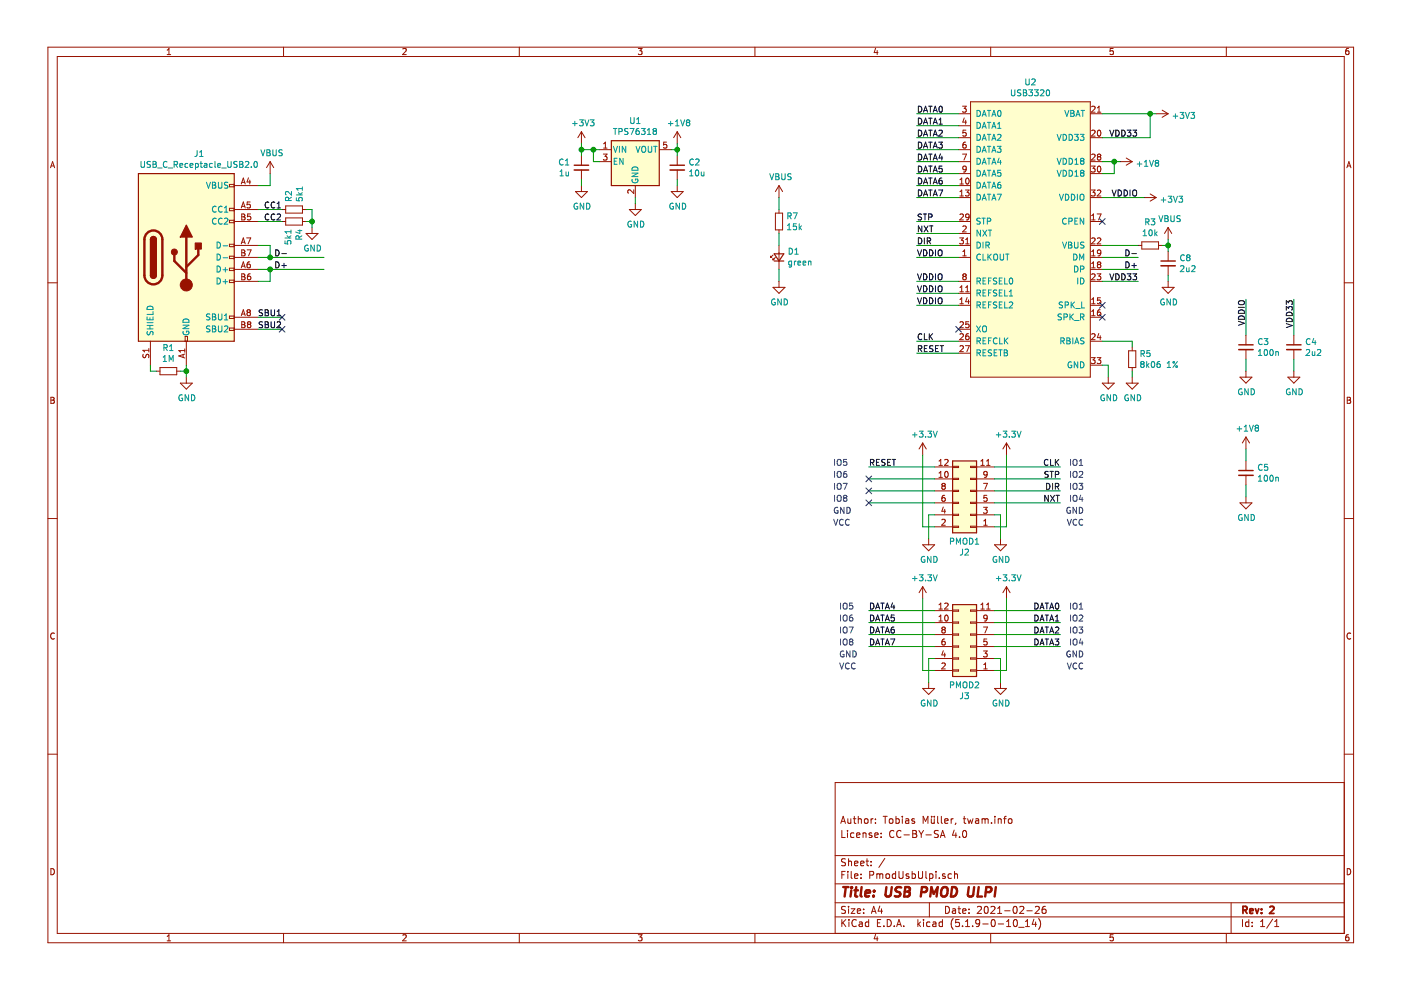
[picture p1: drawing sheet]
EESchema Schematic File Version 4
EELAYER 30 0
EELAYER END
$Descr A4 11693 8268
encoding utf-8
Sheet 1 1
Title "USB PMOD ULPI"
Date "2021-02-26"
Rev "2"
Comp ""
Comment1 "License: CC-BY-SA 4.0"
Comment2 "Author: Tobias Müller, twam.info"
Comment3 ""
Comment4 ""
$EndDescr
$Comp
L power:GND #PWR0101
U 1 1
P 1550 3150
F 0 "#PWR0101" H 1550 2900 50  0001 C CNN
F 1 "GND" H 1555 2977 50  0000 C CNN
F 2 "" H 1550 3150 50  0001 C CNN
F 3 "" H 1550 3150 50  0001 C CNN
	1    1550 3150
	1    0    0    -1  
$EndComp
$Comp
L Connector:USB_C_Receptacle_USB2.0 J1
U 1 1
P 1550 2150
F 0 "J1" H 1657 3017 50  0000 C CNN
F 1 "USB_C_Receptacle_USB2.0" H 1657 2926 50  0000 C CNN
F 2 "Connector_USB:USB_C_Receptacle_XKB_U262-16XN-4BVC11" H 1700 2150 50  0001 C CNN
F 3 "https://www.usb.org/sites/default/files/documents/usb_type-c.zip" H 1700 2150 50  0001 C CNN
F 4 "C165948" H 1550 2150 50  0001 C CNN "LCSC"
	1    1550 2150
	1    0    0    -1  
$EndComp
Wire Wire Line
	1550 3150 1550 3100
Wire Wire Line
	2150 2050 2250 2050
Wire Wire Line
	2250 2050 2250 2150
Wire Wire Line
	2250 2150 2150 2150
Wire Wire Line
	2150 2250 2250 2250
Wire Wire Line
	2250 2250 2250 2350
Wire Wire Line
	2250 2350 2150 2350
Text Notes 9050 3900 2    50   ~ 0
IO1
Text Notes 9050 4000 2    50   ~ 0
IO2
Text Notes 9050 4100 2    50   ~ 0
IO3
Text Notes 9050 4200 2    50   ~ 0
IO4
Text Notes 9050 4300 2    50   ~ 0
GND
Text Notes 9050 4400 2    50   ~ 0
VCC
Wire Wire Line
	8300 5500 8350 5500
Wire Wire Line
	8350 5500 8350 5700
$Comp
L power:GND #PWR0102
U 1 1
P 8350 5700
F 0 "#PWR0102" H 8350 5450 50  0001 C CNN
F 1 "GND" H 8355 5527 50  0000 C CNN
F 2 "" H 8350 5700 50  0001 C CNN
F 3 "" H 8350 5700 50  0001 C CNN
	1    8350 5700
	1    0    0    -1  
$EndComp
Wire Wire Line
	2150 1550 2250 1550
Wire Wire Line
	2250 1550 2250 1450
$Comp
L Device:R_Small R1
U 1 1
P 1400 3100
F 0 "R1" V 1204 3100 50  0000 C CNN
F 1 "1M" V 1295 3100 50  0000 C CNN
F 2 "Resistor_SMD:R_0603_1608Metric" H 1400 3100 50  0001 C CNN
F 3 "~" H 1400 3100 50  0001 C CNN
F 4 "C22935" V 1400 3100 50  0001 C CNN "LCSC"
	1    1400 3100
	0    1    1    0   
$EndComp
Wire Wire Line
	1250 3050 1250 3100
Wire Wire Line
	1250 3100 1300 3100
Wire Wire Line
	1500 3100 1550 3100
Connection ~ 1550 3100
Wire Wire Line
	1550 3100 1550 3050
Text Label 2350 1750 2    50   ~ 0
CC1
Text Label 2350 1850 2    50   ~ 0
CC2
Text Label 2350 2650 2    50   ~ 0
SBU1
Text Label 2350 2750 2    50   ~ 0
SBU2
Wire Wire Line
	2350 2750 2150 2750
Wire Wire Line
	2150 2650 2350 2650
Wire Wire Line
	2150 1850 2350 1850
Wire Wire Line
	2150 1750 2350 1750
$Comp
L Device:R_Small R4
U 1 1
P 2450 1850
F 0 "R4" H 2509 1896 50  0000 L CNN
F 1 "5k1" H 2509 1805 50  0000 L CNN
F 2 "Resistor_SMD:R_0603_1608Metric" H 2450 1850 50  0001 C CNN
F 3 "~" H 2450 1850 50  0001 C CNN
F 4 "C23186" H 2450 1850 50  0001 C CNN "LCSC"
	1    2450 1850
	0    1    1    0   
$EndComp
$Comp
L Device:R_Small R2
U 1 1
P 2450 1750
F 0 "R2" H 2509 1796 50  0000 L CNN
F 1 "5k1" H 2509 1705 50  0000 L CNN
F 2 "Resistor_SMD:R_0603_1608Metric" H 2450 1750 50  0001 C CNN
F 3 "~" H 2450 1750 50  0001 C CNN
F 4 "C23186" H 2450 1750 50  0001 C CNN "LCSC"
	1    2450 1750
	0    -1   -1   0   
$EndComp
Text Label 2400 2250 2    50   ~ 0
D+
Text Label 2400 2150 2    50   ~ 0
D-
$Comp
L power:GND #PWR0104
U 1 1
P 2600 1900
F 0 "#PWR0104" H 2600 1650 50  0001 C CNN
F 1 "GND" H 2605 1727 50  0000 C CNN
F 2 "" H 2600 1900 50  0001 C CNN
F 3 "" H 2600 1900 50  0001 C CNN
	1    2600 1900
	1    0    0    -1  
$EndComp
Wire Wire Line
	2550 1850 2600 1850
Wire Wire Line
	2600 1850 2600 1750
Wire Wire Line
	2600 1750 2550 1750
Wire Wire Line
	2600 1900 2600 1850
Connection ~ 2600 1850
Wire Wire Line
	2250 2150 2700 2150
Connection ~ 2250 2150
Wire Wire Line
	2250 2250 2700 2250
Connection ~ 2250 2250
NoConn ~ 2350 2650
NoConn ~ 2350 2750
Wire Wire Line
	8300 5600 8400 5600
Wire Wire Line
	8400 5600 8400 5000
Wire Wire Line
	8300 5100 8850 5100
Wire Wire Line
	8300 5200 8850 5200
Wire Wire Line
	8300 5300 8850 5300
Wire Wire Line
	8300 5400 8850 5400
$Comp
L Device:LED_Small D1
U 1 1
P 6500 2150
F 0 "D1" V 6546 2080 50  0000 R CNN
F 1 "green" V 6455 2080 50  0000 R CNN
F 2 "LED_SMD:LED_0603_1608Metric" V 6500 2150 50  0001 C CNN
F 3 "~" V 6500 2150 50  0001 C CNN
F 4 "C72043" V 6500 2150 50  0001 C CNN "LCSC"
	1    6500 2150
	0    -1   -1   0   
$EndComp
$Comp
L Device:R_Small R7
U 1 1
P 6500 1850
F 0 "R7" H 6559 1896 50  0000 L CNN
F 1 "15k" H 6559 1805 50  0000 L CNN
F 2 "Resistor_SMD:R_0603_1608Metric" H 6500 1850 50  0001 C CNN
F 3 "~" H 6500 1850 50  0001 C CNN
F 4 "C22809" H 6500 1850 50  0001 C CNN "LCSC"
	1    6500 1850
	1    0    0    -1  
$EndComp
$Comp
L power:GND #PWR0108
U 1 1
P 6500 2350
F 0 "#PWR0108" H 6500 2100 50  0001 C CNN
F 1 "GND" H 6505 2177 50  0000 C CNN
F 2 "" H 6500 2350 50  0001 C CNN
F 3 "" H 6500 2350 50  0001 C CNN
	1    6500 2350
	1    0    0    -1  
$EndComp
Wire Wire Line
	6500 2250 6500 2350
Wire Wire Line
	6500 2050 6500 1950
$Comp
L power:VBUS #PWR0109
U 1 1
P 6500 1650
F 0 "#PWR0109" H 6500 1500 50  0001 C CNN
F 1 "VBUS" H 6515 1823 50  0000 C CNN
F 2 "" H 6500 1650 50  0001 C CNN
F 3 "" H 6500 1650 50  0001 C CNN
	1    6500 1650
	1    0    0    -1  
$EndComp
Wire Wire Line
	6500 1650 6500 1750
$Comp
L power:VBUS #PWR0114
U 1 1
P 2250 1450
F 0 "#PWR0114" H 2250 1300 50  0001 C CNN
F 1 "VBUS" H 2265 1623 50  0000 C CNN
F 2 "" H 2250 1450 50  0001 C CNN
F 3 "" H 2250 1450 50  0001 C CNN
	1    2250 1450
	1    0    0    -1  
$EndComp
$Comp
L Connector_Generic:Conn_02x06_Odd_Even J3
U 1 1
P 8100 5400
F 0 "J3" H 8150 5817 50  0000 C CNN
F 1 "PMOD2" H 8150 5726 50  0000 C CNN
F 2 "Connector_PinHeader_2.54mm:PinHeader_2x06_P2.54mm_Horizontal" H 8100 5400 50  0001 C CNN
F 3 "~" H 8100 5400 50  0001 C CNN
	1    8100 5400
	-1   0    0    1   
$EndComp
Wire Wire Line
	8300 4300 8350 4300
Wire Wire Line
	8350 4300 8350 4500
$Comp
L power:GND #PWR0103
U 1 1
P 8350 4500
F 0 "#PWR0103" H 8350 4250 50  0001 C CNN
F 1 "GND" H 8355 4327 50  0000 C CNN
F 2 "" H 8350 4500 50  0001 C CNN
F 3 "" H 8350 4500 50  0001 C CNN
	1    8350 4500
	1    0    0    -1  
$EndComp
Wire Wire Line
	8300 4400 8400 4400
Wire Wire Line
	8400 4400 8400 3800
Wire Wire Line
	8300 3900 8850 3900
Wire Wire Line
	8300 4000 8850 4000
Wire Wire Line
	8300 4100 8850 4100
Wire Wire Line
	8300 4200 8850 4200
Wire Wire Line
	7800 5500 7750 5500
Wire Wire Line
	7750 5500 7750 5700
$Comp
L power:GND #PWR0111
U 1 1
P 7750 5700
F 0 "#PWR0111" H 7750 5450 50  0001 C CNN
F 1 "GND" H 7755 5527 50  0000 C CNN
F 2 "" H 7750 5700 50  0001 C CNN
F 3 "" H 7750 5700 50  0001 C CNN
	1    7750 5700
	1    0    0    -1  
$EndComp
Wire Wire Line
	7800 5600 7700 5600
Wire Wire Line
	7700 5600 7700 5000
Wire Wire Line
	7250 5100 7800 5100
Wire Wire Line
	7250 5200 7800 5200
Wire Wire Line
	7250 5300 7800 5300
Wire Wire Line
	7250 5400 7800 5400
Wire Wire Line
	7800 4300 7750 4300
$Comp
L power:GND #PWR0116
U 1 1
P 7750 4500
F 0 "#PWR0116" H 7750 4250 50  0001 C CNN
F 1 "GND" H 7755 4327 50  0000 C CNN
F 2 "" H 7750 4500 50  0001 C CNN
F 3 "" H 7750 4500 50  0001 C CNN
	1    7750 4500
	1    0    0    -1  
$EndComp
$Comp
L Device:R_Small R3
U 1 1
P 9600 2050
F 0 "R3" V 9404 2050 50  0000 C CNN
F 1 "10k" V 9495 2050 50  0000 C CNN
F 2 "Resistor_SMD:R_0603_1608Metric" H 9600 2050 50  0001 C CNN
F 3 "~" H 9600 2050 50  0001 C CNN
F 4 "C25804" V 9600 2050 50  0001 C CNN "LCSC"
	1    9600 2050
	0    1    1    0   
$EndComp
$Comp
L Device:C_Small C8
U 1 1
P 9750 2200
F 0 "C8" H 9842 2246 50  0000 L CNN
F 1 "2u2" H 9842 2155 50  0000 L CNN
F 2 "Capacitor_SMD:C_0603_1608Metric" H 9750 2200 50  0001 C CNN
F 3 "~" H 9750 2200 50  0001 C CNN
F 4 "C23630" H 9750 2200 50  0001 C CNN "LCSC"
	1    9750 2200
	1    0    0    -1  
$EndComp
$Comp
L power:VBUS #PWR0131
U 1 1
P 9750 2000
F 0 "#PWR0131" H 9750 1850 50  0001 C CNN
F 1 "VBUS" H 9765 2173 50  0000 C CNN
F 2 "" H 9750 2000 50  0001 C CNN
F 3 "" H 9750 2000 50  0001 C CNN
	1    9750 2000
	1    0    0    -1  
$EndComp
Text Notes 6950 3900 0    50   ~ 0
IO5
Text Notes 6950 4000 0    50   ~ 0
IO6
Text Notes 6950 4100 0    50   ~ 0
IO7
Text Notes 6950 4200 0    50   ~ 0
IO8
Text Notes 6950 4300 0    50   ~ 0
GND
Text Notes 6950 4400 0    50   ~ 0
VCC
Text Notes 7000 5100 0    50   ~ 0
IO5
Text Notes 7000 5200 0    50   ~ 0
IO6
Text Notes 7000 5300 0    50   ~ 0
IO7
Text Notes 7000 5400 0    50   ~ 0
IO8
Text Notes 7000 5500 0    50   ~ 0
GND
Text Notes 7000 5600 0    50   ~ 0
VCC
Text Notes 9050 5100 2    50   ~ 0
IO1
Text Notes 9050 5200 2    50   ~ 0
IO2
Text Notes 9050 5300 2    50   ~ 0
IO3
Text Notes 9050 5400 2    50   ~ 0
IO4
Text Notes 9050 5500 2    50   ~ 0
GND
Text Notes 9050 5600 2    50   ~ 0
VCC
Text Label 8850 5100 2    50   ~ 0
DATA0
Text Label 8850 5200 2    50   ~ 0
DATA1
Text Label 8850 5300 2    50   ~ 0
DATA2
Text Label 8850 5400 2    50   ~ 0
DATA3
Text Label 7250 5100 0    50   ~ 0
DATA4
Text Label 7250 5200 0    50   ~ 0
DATA5
Text Label 7250 5300 0    50   ~ 0
DATA6
Text Label 7250 5400 0    50   ~ 0
DATA7
Text Label 8850 4200 2    50   ~ 0
NXT
Text Label 8850 4100 2    50   ~ 0
DIR
Text Label 8850 4000 2    50   ~ 0
STP
Text Label 7250 3900 0    50   ~ 0
RESET
Text Label 8850 3900 2    50   ~ 0
CLK
NoConn ~ 7250 4200
NoConn ~ 7250 4100
Wire Wire Line
	7800 4400 7700 4400
Wire Wire Line
	7750 4300 7750 4500
Wire Wire Line
	7250 4000 7800 4000
Wire Wire Line
	7250 4100 7800 4100
Wire Wire Line
	7250 4200 7800 4200
Wire Wire Line
	7250 3900 7800 3900
Wire Wire Line
	7700 4400 7700 3800
$Comp
L Connector_Generic:Conn_02x06_Odd_Even J2
U 1 1
P 8100 4200
F 0 "J2" H 8150 4617 50  0000 C CNN
F 1 "PMOD1" H 8150 4526 50  0000 C CNN
F 2 "Connector_PinHeader_2.54mm:PinHeader_2x06_P2.54mm_Horizontal" H 8100 4200 50  0001 C CNN
F 3 "~" H 8100 4200 50  0001 C CNN
	1    8100 4200
	-1   0    0    1   
$EndComp
$Comp
L power:+3.3V #PWR0106
U 1 1
P 7700 3800
F 0 "#PWR0106" H 7700 3650 50  0001 C CNN
F 1 "+3.3V" H 7715 3973 50  0000 C CNN
F 2 "" H 7700 3800 50  0001 C CNN
F 3 "" H 7700 3800 50  0001 C CNN
	1    7700 3800
	1    0    0    -1  
$EndComp
$Comp
L power:+3.3V #PWR0110
U 1 1
P 8400 3800
F 0 "#PWR0110" H 8400 3650 50  0001 C CNN
F 1 "+3.3V" H 8415 3973 50  0000 C CNN
F 2 "" H 8400 3800 50  0001 C CNN
F 3 "" H 8400 3800 50  0001 C CNN
	1    8400 3800
	1    0    0    -1  
$EndComp
$Comp
L power:+3.3V #PWR0112
U 1 1
P 8400 5000
F 0 "#PWR0112" H 8400 4850 50  0001 C CNN
F 1 "+3.3V" H 8415 5173 50  0000 C CNN
F 2 "" H 8400 5000 50  0001 C CNN
F 3 "" H 8400 5000 50  0001 C CNN
	1    8400 5000
	1    0    0    -1  
$EndComp
$Comp
L power:+3.3V #PWR0117
U 1 1
P 7700 5000
F 0 "#PWR0117" H 7700 4850 50  0001 C CNN
F 1 "+3.3V" H 7715 5173 50  0000 C CNN
F 2 "" H 7700 5000 50  0001 C CNN
F 3 "" H 7700 5000 50  0001 C CNN
	1    7700 5000
	1    0    0    -1  
$EndComp
$Comp
L power:GND #PWR0132
U 1 1
P 9750 2350
F 0 "#PWR0132" H 9750 2100 50  0001 C CNN
F 1 "GND" H 9755 2177 50  0000 C CNN
F 2 "" H 9750 2350 50  0001 C CNN
F 3 "" H 9750 2350 50  0001 C CNN
	1    9750 2350
	1    0    0    -1  
$EndComp
$Comp
L twam-Misc:USB3320 U2
U 1 1
P 8600 2050
F 0 "U2" H 8600 3415 50  0000 C CNN
F 1 "USB3320" H 8600 3324 50  0000 C CNN
F 2 "Package_DFN_QFN:QFN-32-1EP_5x5mm_P0.5mm_EP3.3x3.3mm" H 11200 2650 50  0001 C CNN
F 3 "" H 11200 2650 50  0001 C CNN
F 4 "C132156" H 8600 2050 50  0001 C CNN "LCSC"
	1    8600 2050
	1    0    0    -1  
$EndComp
Text Label 7650 950  0    50   ~ 0
DATA0
Text Label 7650 1050 0    50   ~ 0
DATA1
Text Label 7650 1150 0    50   ~ 0
DATA2
Text Label 7650 1250 0    50   ~ 0
DATA3
Text Label 7650 1350 0    50   ~ 0
DATA4
Text Label 7650 1450 0    50   ~ 0
DATA5
Text Label 7650 1550 0    50   ~ 0
DATA6
Text Label 7650 1650 0    50   ~ 0
DATA7
Text Label 7650 1850 0    50   ~ 0
STP
Text Label 7650 1950 0    50   ~ 0
NXT
Text Label 7650 2050 0    50   ~ 0
DIR
Wire Wire Line
	7650 2050 8000 2050
Wire Wire Line
	8000 1950 7650 1950
Wire Wire Line
	7650 1850 8000 1850
Wire Wire Line
	8000 1650 7650 1650
Wire Wire Line
	7650 1550 8000 1550
Wire Wire Line
	8000 1450 7650 1450
Wire Wire Line
	7650 1350 8000 1350
Wire Wire Line
	8000 1250 7650 1250
Wire Wire Line
	7650 1150 8000 1150
Wire Wire Line
	8000 1050 7650 1050
Wire Wire Line
	7650 950  8000 950 
Wire Wire Line
	9200 3050 9250 3050
Wire Wire Line
	9250 3050 9250 3150
$Comp
L power:GND #PWR0105
U 1 1
P 9250 3150
F 0 "#PWR0105" H 9250 2900 50  0001 C CNN
F 1 "GND" H 9255 2977 50  0000 C CNN
F 2 "" H 9250 3150 50  0001 C CNN
F 3 "" H 9250 3150 50  0001 C CNN
	1    9250 3150
	1    0    0    -1  
$EndComp
$Comp
L Device:R_Small R5
U 1 1
P 9450 3000
F 0 "R5" H 9509 3046 50  0000 L CNN
F 1 "8k06 1%" H 9509 2955 50  0000 L CNN
F 2 "Resistor_SMD:R_0603_1608Metric" H 9450 3000 50  0001 C CNN
F 3 "~" H 9450 3000 50  0001 C CNN
F 4 "C23112" H 9450 3000 50  0001 C CNN "LCSC"
	1    9450 3000
	1    0    0    -1  
$EndComp
$Comp
L power:GND #PWR0107
U 1 1
P 9450 3150
F 0 "#PWR0107" H 9450 2900 50  0001 C CNN
F 1 "GND" H 9455 2977 50  0000 C CNN
F 2 "" H 9450 3150 50  0001 C CNN
F 3 "" H 9450 3150 50  0001 C CNN
	1    9450 3150
	1    0    0    -1  
$EndComp
Wire Wire Line
	9450 3150 9450 3100
Wire Wire Line
	9200 2850 9450 2850
Wire Wire Line
	9450 2850 9450 2900
NoConn ~ 8000 2750
NoConn ~ 9200 2650
NoConn ~ 9200 2550
Text Label 9500 2150 2    50   ~ 0
D-
Wire Wire Line
	9200 2150 9500 2150
Text Label 9500 2250 2    50   ~ 0
D+
Wire Wire Line
	9500 2050 9200 2050
Text Label 7650 2150 0    50   ~ 0
VDDIO
Wire Wire Line
	7650 2150 8000 2150
Text Label 9500 1650 2    50   ~ 0
VDDIO
Wire Wire Line
	8000 2850 7650 2850
Text Label 7650 2950 0    50   ~ 0
RESET
Wire Wire Line
	7650 2950 8000 2950
Text Label 7650 2350 0    50   ~ 0
VDDIO
Wire Wire Line
	7650 2350 8000 2350
Text Label 7650 2450 0    50   ~ 0
VDDIO
Text Label 7650 2550 0    50   ~ 0
VDDIO
Wire Wire Line
	7650 2550 8000 2550
Wire Wire Line
	8000 2450 7650 2450
$Comp
L power:+1V8 #PWR0115
U 1 1
P 9350 1350
F 0 "#PWR0115" H 9350 1200 50  0001 C CNN
F 1 "+1V8" V 9365 1478 50  0000 L CNN
F 2 "" H 9350 1350 50  0001 C CNN
F 3 "" H 9350 1350 50  0001 C CNN
	1    9350 1350
	0    1    1    0   
$EndComp
Text Label 9500 1150 2    50   ~ 0
VDD33
Text Label 9500 2350 2    50   ~ 0
VDD33
Wire Wire Line
	9500 2350 9200 2350
$Comp
L Device:C_Small C5
U 1 1
P 10400 3950
F 0 "C5" H 10492 3996 50  0000 L CNN
F 1 "100n" H 10492 3905 50  0000 L CNN
F 2 "Capacitor_SMD:C_0603_1608Metric" H 10400 3950 50  0001 C CNN
F 3 "~" H 10400 3950 50  0001 C CNN
F 4 "C14663" H 10400 3950 50  0001 C CNN "LCSC"
	1    10400 3950
	1    0    0    -1  
$EndComp
Wire Wire Line
	9200 1350 9300 1350
Wire Wire Line
	9300 1350 9300 1450
Wire Wire Line
	9300 1450 9200 1450
Wire Wire Line
	9200 1150 9600 1150
$Comp
L Device:C_Small C4
U 1 1
P 10800 2900
F 0 "C4" H 10892 2946 50  0000 L CNN
F 1 "2u2" H 10892 2855 50  0000 L CNN
F 2 "Capacitor_SMD:C_0603_1608Metric" H 10800 2900 50  0001 C CNN
F 3 "~" H 10800 2900 50  0001 C CNN
F 4 "C23630" H 10800 2900 50  0001 C CNN "LCSC"
	1    10800 2900
	1    0    0    -1  
$EndComp
$Comp
L Device:C_Small C3
U 1 1
P 10400 2900
F 0 "C3" H 10492 2946 50  0000 L CNN
F 1 "100n" H 10492 2855 50  0000 L CNN
F 2 "Capacitor_SMD:C_0603_1608Metric" H 10400 2900 50  0001 C CNN
F 3 "~" H 10400 2900 50  0001 C CNN
F 4 "C14663" H 10400 2900 50  0001 C CNN "LCSC"
	1    10400 2900
	1    0    0    -1  
$EndComp
Wire Wire Line
	9200 950  9600 950 
Wire Wire Line
	9600 950  9600 1150
Wire Wire Line
	9200 2250 9500 2250
Wire Wire Line
	9700 2050 9750 2050
Wire Wire Line
	9750 2050 9750 2100
Wire Wire Line
	9750 2350 9750 2300
Wire Wire Line
	9750 2050 9750 2000
Connection ~ 9750 2050
Text Label 10400 2500 3    50   ~ 0
VDDIO
Wire Wire Line
	10400 2500 10400 2800
$Comp
L power:GND #PWR0118
U 1 1
P 10400 3100
F 0 "#PWR0118" H 10400 2850 50  0001 C CNN
F 1 "GND" H 10405 2927 50  0000 C CNN
F 2 "" H 10400 3100 50  0001 C CNN
F 3 "" H 10400 3100 50  0001 C CNN
	1    10400 3100
	1    0    0    -1  
$EndComp
Wire Wire Line
	10400 3100 10400 3000
Text Label 10800 2500 3    50   ~ 0
VDD33
$Comp
L power:GND #PWR0119
U 1 1
P 10800 3100
F 0 "#PWR0119" H 10800 2850 50  0001 C CNN
F 1 "GND" H 10805 2927 50  0000 C CNN
F 2 "" H 10800 3100 50  0001 C CNN
F 3 "" H 10800 3100 50  0001 C CNN
	1    10800 3100
	1    0    0    -1  
$EndComp
Wire Wire Line
	10800 3100 10800 3000
Wire Wire Line
	10800 2500 10800 2800
Text Label 7650 2850 0    50   ~ 0
CLK
NoConn ~ 7250 4000
$Comp
L Regulator_Linear:TPS76318 U1
U 1 1
P 5300 1350
F 0 "U1" H 5300 1692 50  0000 C CNN
F 1 "TPS76318" H 5300 1601 50  0000 C CNN
F 2 "Package_TO_SOT_SMD:SOT-23-5" H 5300 1675 50  0001 C CIN
F 3 "http://www.ti.com/lit/ds/symlink/tps763.pdf" H 5300 1350 50  0001 C CNN
F 4 "C7099" H 5300 1350 50  0001 C CNN "LCSC"
	1    5300 1350
	1    0    0    -1  
$EndComp
$Comp
L Device:C_Small C2
U 1 1
P 5650 1400
F 0 "C2" H 5742 1446 50  0000 L CNN
F 1 "10u" H 5742 1355 50  0000 L CNN
F 2 "Capacitor_SMD:C_0603_1608Metric" H 5650 1400 50  0001 C CNN
F 3 "~" H 5650 1400 50  0001 C CNN
F 4 "C19702" H 5650 1400 50  0001 C CNN "LCSC"
	1    5650 1400
	1    0    0    -1  
$EndComp
Wire Wire Line
	5600 1250 5650 1250
Wire Wire Line
	5650 1250 5650 1300
Wire Wire Line
	5000 1350 4950 1350
Wire Wire Line
	4950 1350 4950 1250
Wire Wire Line
	4950 1250 5000 1250
Wire Wire Line
	4950 1250 4850 1250
Connection ~ 4950 1250
Wire Wire Line
	4850 1300 4850 1250
$Comp
L Device:C_Small C1
U 1 1
P 4850 1400
F 0 "C1" H 4942 1446 50  0000 L CNN
F 1 "1u" H 4942 1355 50  0000 L CNN
F 2 "Capacitor_SMD:C_0603_1608Metric" H 4850 1400 50  0001 C CNN
F 3 "~" H 4850 1400 50  0001 C CNN
F 4 "C15849" H 4850 1400 50  0001 C CNN "LCSC"
	1    4850 1400
	-1   0    0    -1  
$EndComp
Wire Wire Line
	5300 1700 5300 1650
$Comp
L power:GND #PWR0120
U 1 1
P 5300 1700
F 0 "#PWR0120" H 5300 1450 50  0001 C CNN
F 1 "GND" H 5305 1527 50  0000 C CNN
F 2 "" H 5300 1700 50  0001 C CNN
F 3 "" H 5300 1700 50  0001 C CNN
	1    5300 1700
	1    0    0    -1  
$EndComp
$Comp
L power:GND #PWR0121
U 1 1
P 5650 1550
F 0 "#PWR0121" H 5650 1300 50  0001 C CNN
F 1 "GND" H 5655 1377 50  0000 C CNN
F 2 "" H 5650 1550 50  0001 C CNN
F 3 "" H 5650 1550 50  0001 C CNN
	1    5650 1550
	1    0    0    -1  
$EndComp
Wire Wire Line
	5650 1550 5650 1500
$Comp
L power:GND #PWR0122
U 1 1
P 4850 1550
F 0 "#PWR0122" H 4850 1300 50  0001 C CNN
F 1 "GND" H 4855 1377 50  0000 C CNN
F 2 "" H 4850 1550 50  0001 C CNN
F 3 "" H 4850 1550 50  0001 C CNN
	1    4850 1550
	1    0    0    -1  
$EndComp
Wire Wire Line
	4850 1550 4850 1500
Wire Wire Line
	10400 3850 10400 3750
$Comp
L power:GND #PWR0123
U 1 1
P 10400 4150
F 0 "#PWR0123" H 10400 3900 50  0001 C CNN
F 1 "GND" H 10405 3977 50  0000 C CNN
F 2 "" H 10400 4150 50  0001 C CNN
F 3 "" H 10400 4150 50  0001 C CNN
	1    10400 4150
	1    0    0    -1  
$EndComp
Wire Wire Line
	10400 4150 10400 4050
Wire Wire Line
	9350 1350 9300 1350
Connection ~ 9300 1350
Wire Wire Line
	9650 950  9600 950 
Connection ~ 9600 950 
$Comp
L power:+3V3 #PWR0124
U 1 1
P 9550 1650
F 0 "#PWR0124" H 9550 1500 50  0001 C CNN
F 1 "+3V3" V 9565 1778 50  0000 L CNN
F 2 "" H 9550 1650 50  0001 C CNN
F 3 "" H 9550 1650 50  0001 C CNN
	1    9550 1650
	0    1    1    0   
$EndComp
Wire Wire Line
	9200 1650 9550 1650
$Comp
L power:+1V8 #PWR0125
U 1 1
P 10400 3750
F 0 "#PWR0125" H 10400 3600 50  0001 C CNN
F 1 "+1V8" H 10415 3923 50  0000 C CNN
F 2 "" H 10400 3750 50  0001 C CNN
F 3 "" H 10400 3750 50  0001 C CNN
	1    10400 3750
	1    0    0    -1  
$EndComp
$Comp
L power:+3V3 #PWR0113
U 1 1
P 9650 950
F 0 "#PWR0113" H 9650 800 50  0001 C CNN
F 1 "+3V3" V 9665 1078 50  0000 L CNN
F 2 "" H 9650 950 50  0001 C CNN
F 3 "" H 9650 950 50  0001 C CNN
	1    9650 950 
	0    1    1    0   
$EndComp
$Comp
L power:+3V3 #PWR0126
U 1 1
P 4850 1200
F 0 "#PWR0126" H 4850 1050 50  0001 C CNN
F 1 "+3V3" H 4865 1373 50  0000 C CNN
F 2 "" H 4850 1200 50  0001 C CNN
F 3 "" H 4850 1200 50  0001 C CNN
	1    4850 1200
	1    0    0    -1  
$EndComp
Wire Wire Line
	4850 1200 4850 1250
Connection ~ 4850 1250
$Comp
L power:+1V8 #PWR0127
U 1 1
P 5650 1200
F 0 "#PWR0127" H 5650 1050 50  0001 C CNN
F 1 "+1V8" H 5665 1373 50  0000 C CNN
F 2 "" H 5650 1200 50  0001 C CNN
F 3 "" H 5650 1200 50  0001 C CNN
	1    5650 1200
	1    0    0    -1  
$EndComp
Wire Wire Line
	5650 1200 5650 1250
Connection ~ 5650 1250
NoConn ~ 9200 1850
$EndSCHEMATC
